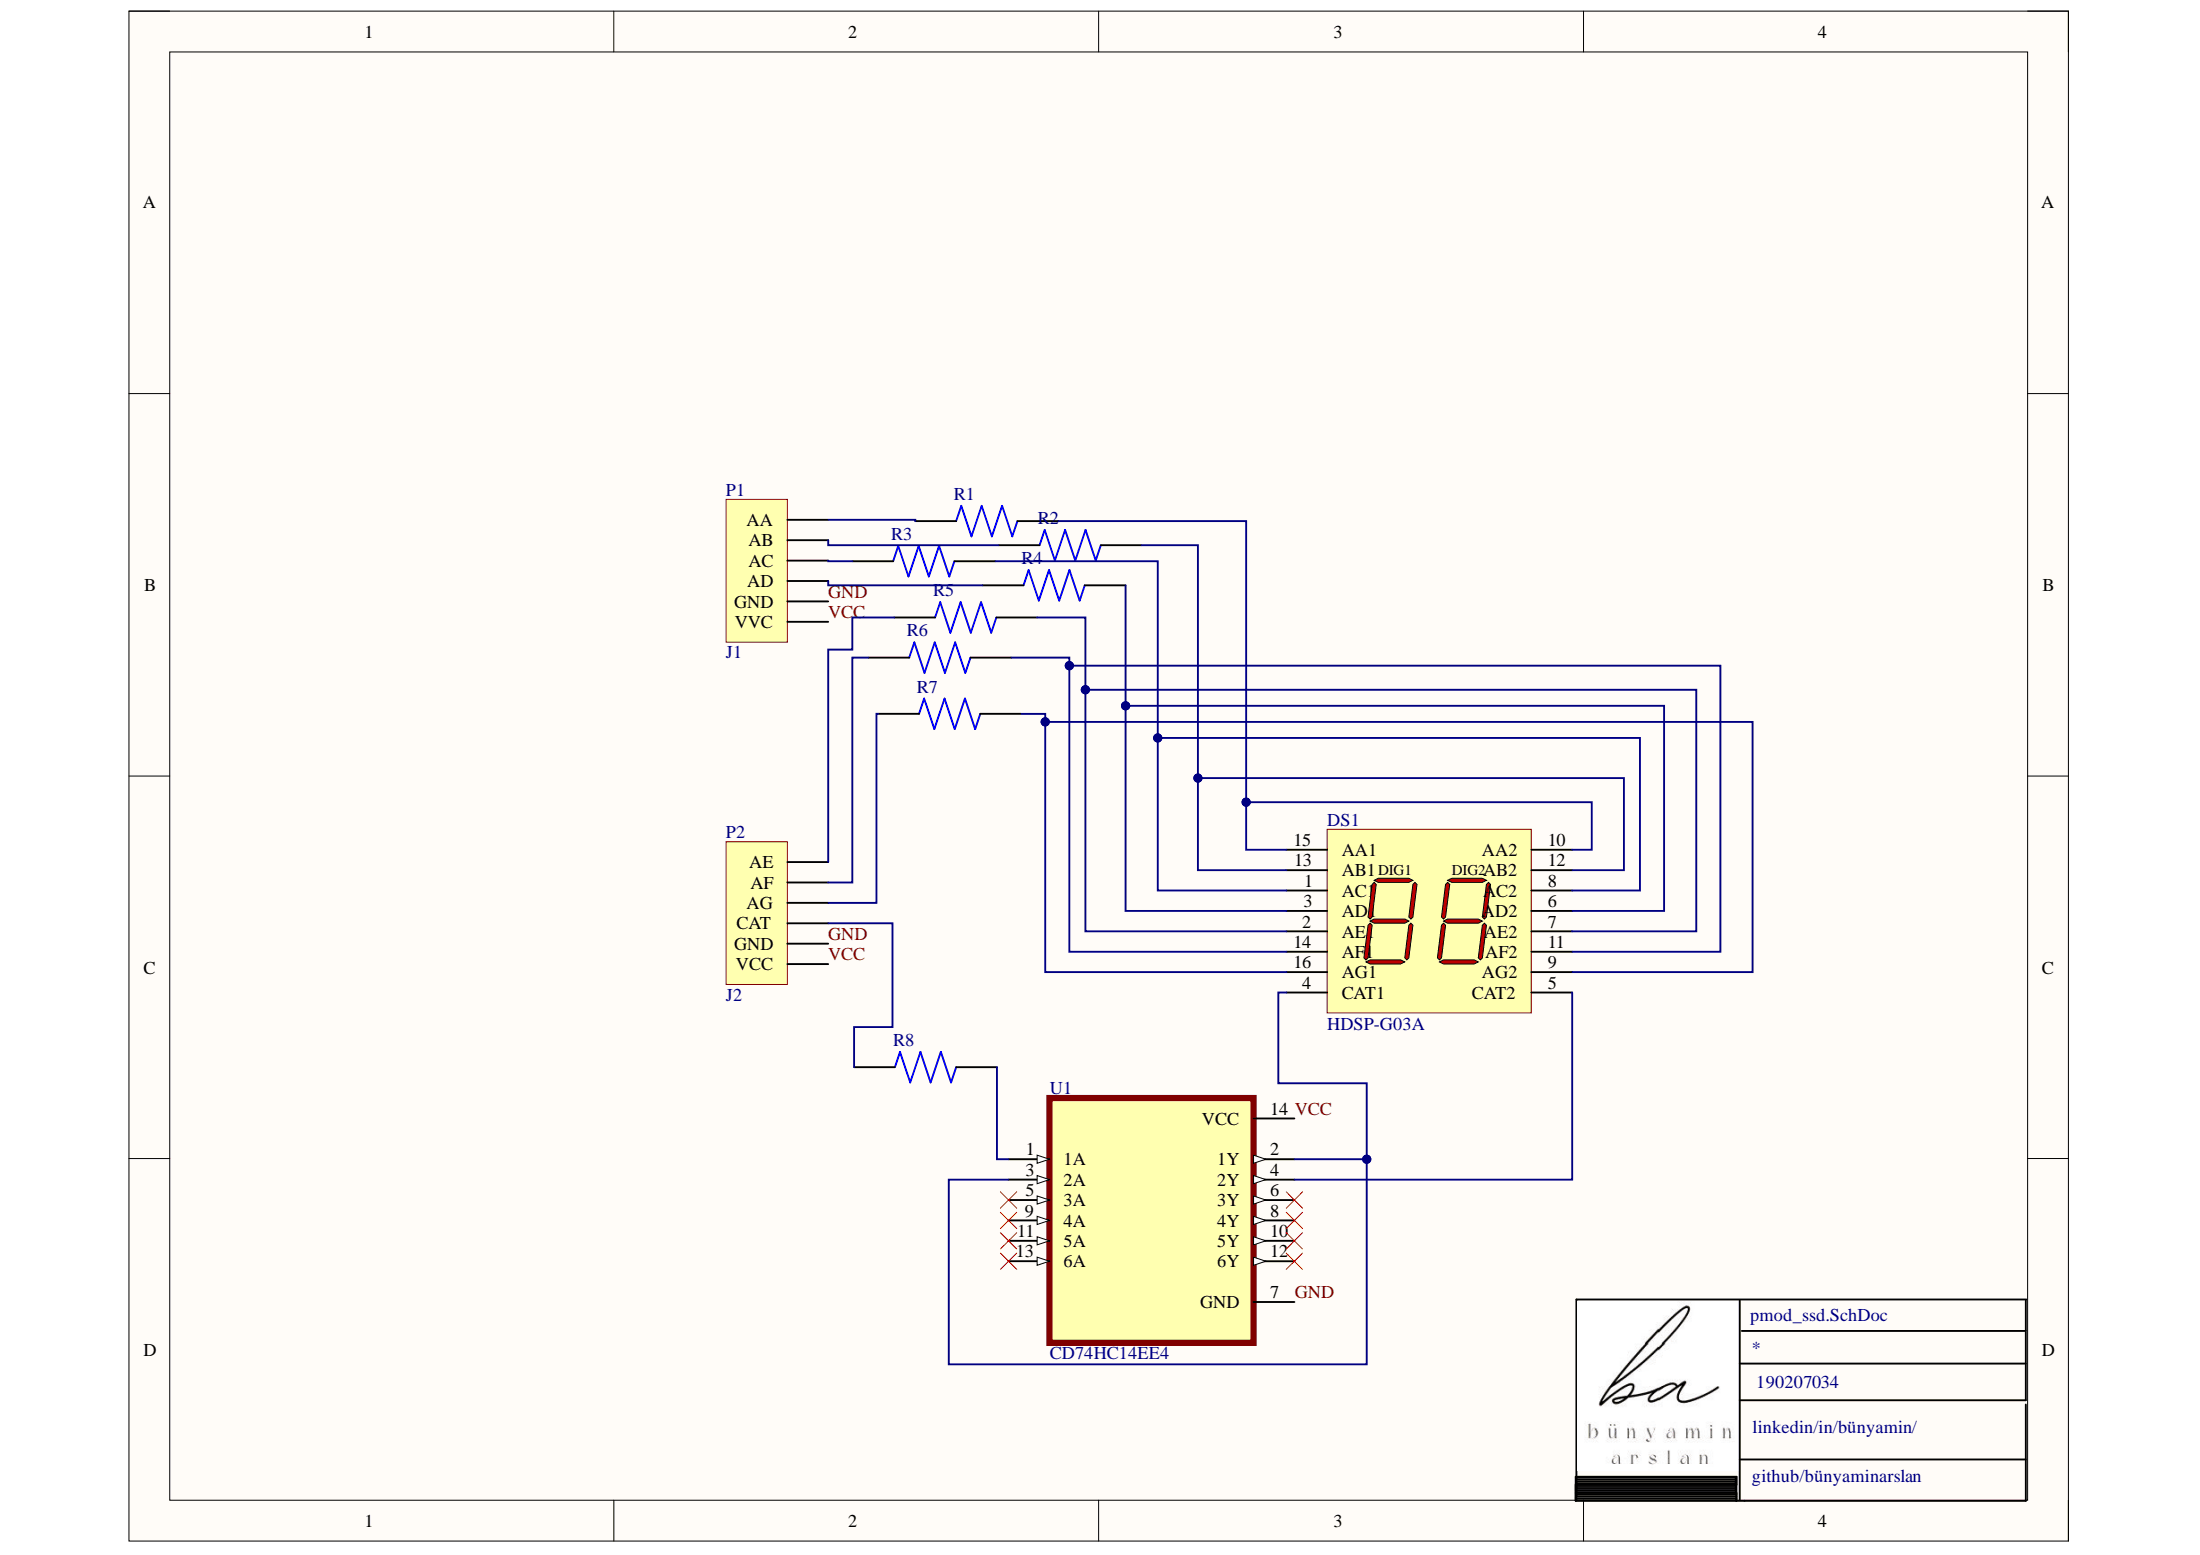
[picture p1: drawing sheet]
# Altium project PCB_Project.PrjPcb
1 sheet, 12 parts. Net scope: global (net labels, ports and power ports of the same name join across sheets).
Board file: pmod_ssd.PcbDoc

## Sheet pmod_ssd.SchDoc
size A; SheetNumber: 1; SheetTotal: 1

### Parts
DS1  HDSP-G03A  [G-16]
P1  J1  [HDR1X6H]
P2  J2  [HDR1X6H]
R1  5-2176327-9  [RESC2012X65N]  (value not drawn)
R2  5-2176327-9  [RESC2012X65N]  (value not drawn)
R3  5-2176327-9  [RESC2012X65N]  (value not drawn)
R4  5-2176327-9  [RESC2012X65N]  (value not drawn)
R5  5-2176327-9  [RESC2012X65N]  (value not drawn)
R6  5-2176327-9  [RESC2012X65N]  (value not drawn)
R7  5-2176327-9  [RESC2012X65N]  (value not drawn)
R8  5-2176327-9  [RESC2012X65N]  (value not drawn)
U1  CD74HC14EE4  [DIP794W45P254L1969H508Q14]

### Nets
GND: P1.5(GND) P2.5(GND) U1.7(GND)
VCC: P1.6(VVC) P2.6(VCC) U1.14(VCC)
NetDS1_1: DS1.1(AC1) DS1.8(AC2) R3.2
NetDS1_2: DS1.2(AE1) DS1.7(AE2) R5.2
NetDS1_3: DS1.3(AD1) DS1.6(AD2) R4.2
NetDS1_4: DS1.4(CAT1) U1.2(1Y) U1.3(2A)
NetDS1_5: DS1.5(CAT2) U1.4(2Y)
NetDS1_9: DS1.9(AG2) DS1.16(AG1) R7.2
NetDS1_10: DS1.10(AA2) DS1.15(AA1) R1.2
NetDS1_11: DS1.11(AF2) DS1.14(AF1) R6.2
NetDS1_12: DS1.12(AB2) DS1.13(AB1) R2.2
NetP1_1: P1.1(AA) R1.1
NetP1_2: P1.2(AB) R2.1
NetP1_3: P1.3(AC) R3.1
NetP1_4: P1.4(AD) R4.1
NetP2_1: P2.1(AE) R5.1
NetP2_2: P2.2(AF) R6.1
NetP2_3: P2.3(AG) R7.1
NetP2_4: P2.4(CAT) R8.1
NetR8_2: R8.2 U1.1(1A)

Not connected (* = marked no-connect by the designer): U1 5(3A)* 6(3Y)* 8(4Y)* 9(4A)* 10(5Y)* 11(5A)* 12(6Y)* 13(6A)*
